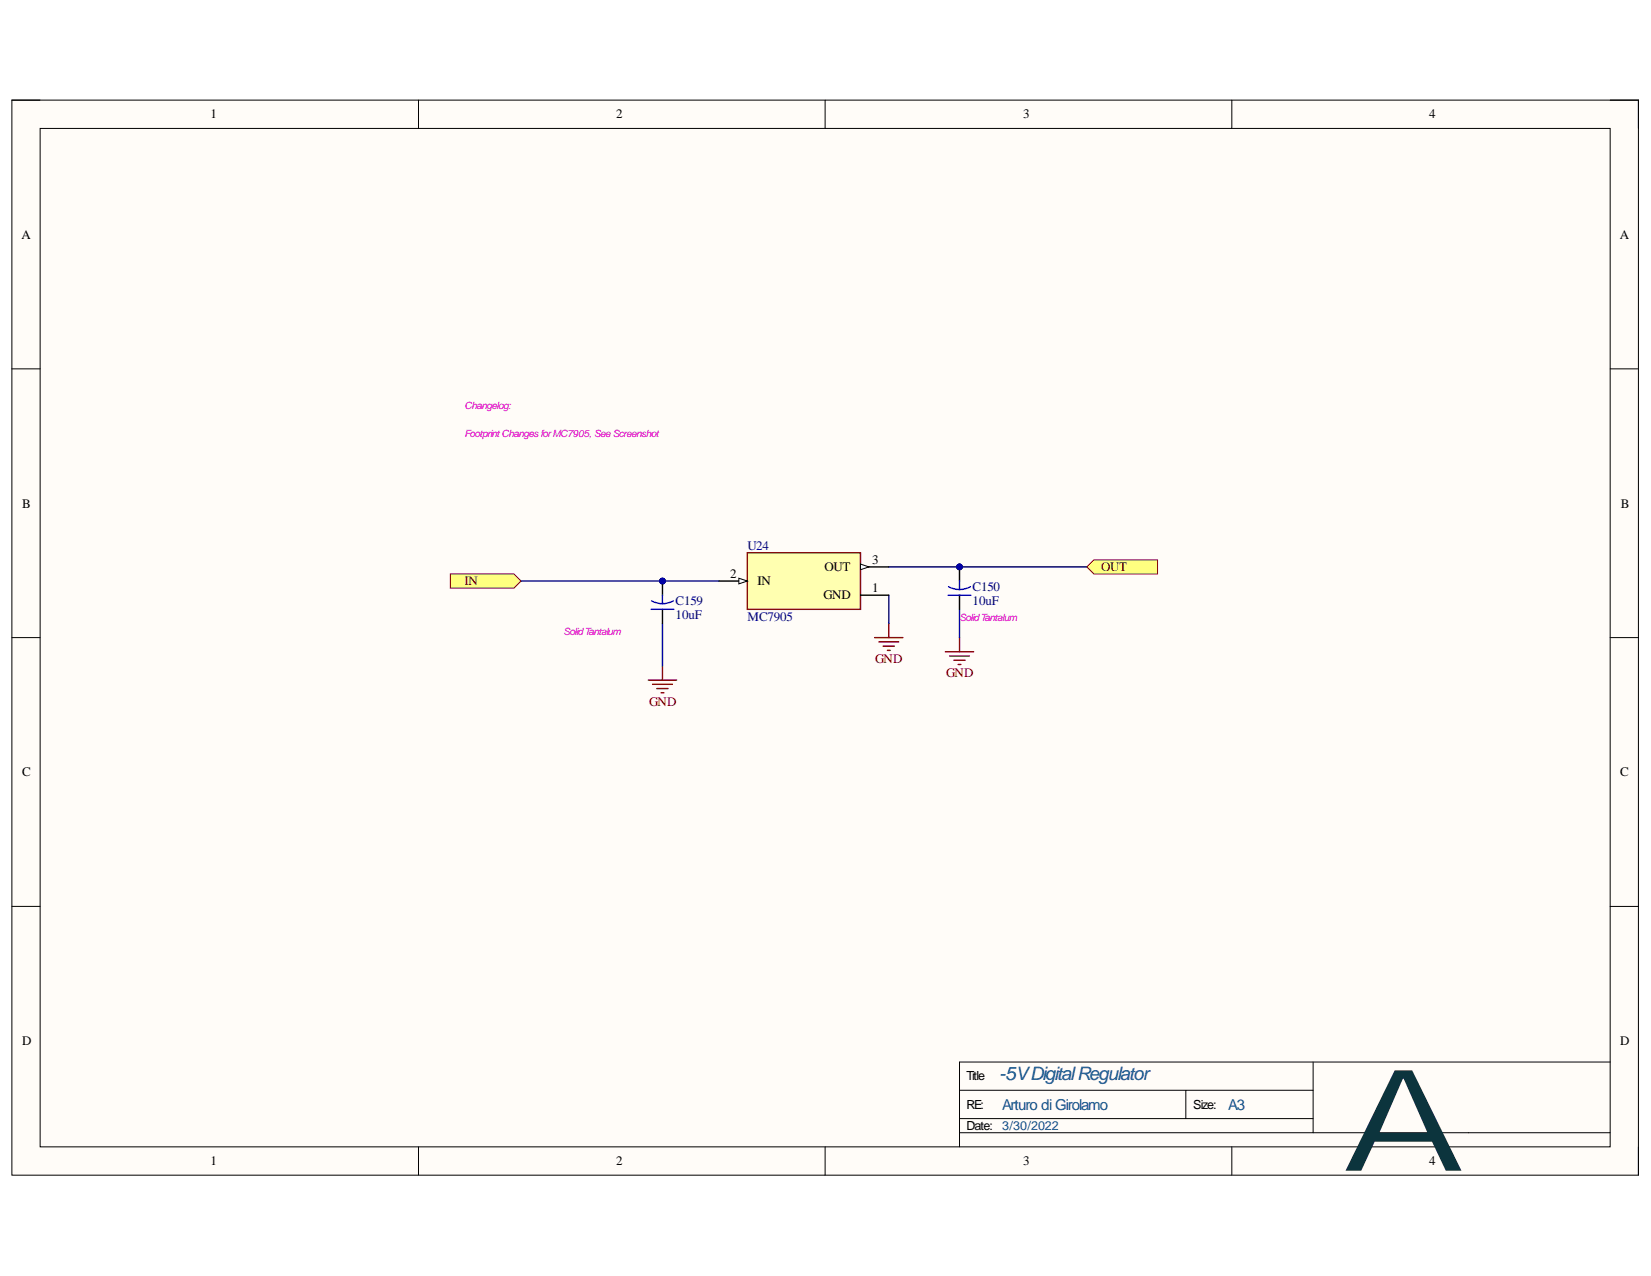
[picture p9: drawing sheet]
<svg xmlns="http://www.w3.org/2000/svg" width="279mm" height="216mm" viewBox="0 0 279 216" stroke-linecap="round" stroke-linejoin="round" font-family="sans-serif">
<path d="M2 16.9h275.3v181.9h-275.3z" fill-rule="evenodd" fill="#fffcf8"/>
<path d="M2 16.9h275.3v181.9h-275.3z" fill="none" stroke="#000" stroke-width=".17"/>
<path d="M6.8 21.7h265.7v172.3h-265.7z" fill-rule="evenodd" fill="#fffcf8"/>
<g fill="none" stroke="#000" stroke-width=".17">
<path d="M2 16.9h4.8M70.8 16.9v4.8M139.6 16.9v4.8M208.5 16.9v4.8M272.5 16.9h4.8v4.8M6.8 21.7h265.7v172.3h-265.7zM2 62.4h4.8M272.5 62.4h4.8M2 107.9h4.8M272.5 107.9h4.8M2 153.4h4.8M272.5 153.4h4.8"/>
<path d="M222.2 179.7v12M272.5 179.7h-110.1v14.3M70.8 194v4.8M139.6 194v4.8M162.4 184.5h59.8M162.4 191.7h110.1M162.4 189.3h59.8M200.7 184.5v4.8M208.5 194v4.8M277.3 194v4.8"/>
</g>
<g fill="none" stroke="#800000" stroke-width=".24">
<path d="M109.7 115.1h4.8M110.4 115.8h3.4M111.2 116.5h1.9M111.9 117.2h.4M112.1 112.7v2.4M148 107.9h4.8M148.7 108.6h3.4M149.5 109.3h1.9M150.2 110h.4M150.4 105.5v2.4M160 110.3h4.8M160.7 111h3.4"/>
<path d="M161.4 111.7h1.9M162.1 112.4h.5M162.4 107.9v2.4"/>
</g>
<path d="M76.2 97.1h10.8l1.2 1.2-1.2 1.2h-10.8z" fill-rule="evenodd" fill="#ffff80"/>
<path d="M76.2 97.1h10.8l1.2 1.2-1.2 1.2h-10.8z" fill="none" stroke="#800000" stroke-width=".17"/>
<path d="M183.9 95.9l1.2-1.2h10.8v2.4h-10.8z" fill-rule="evenodd" fill="#ffff80"/>
<path d="M183.9 95.9l1.2-1.2h10.8v2.4h-10.8z" fill="none" stroke="#800000" stroke-width=".17"/>
<path d="M88.2 98.3h33.5M150.4 100.7v4.8" fill="none" stroke="#000080" stroke-width=".24"/>
<circle cx="112.1" cy="98.3" r=".48" fill="#000080"/>
<circle cx="112.1" cy="98.3" r=".48" fill="none" stroke="#000080" stroke-width=".17"/>
<path d="M150.4 95.9h33.5" fill="none" stroke="#000080" stroke-width=".24"/>
<circle cx="162.4" cy="95.9" r=".48" fill="#000080"/>
<circle cx="162.4" cy="95.9" r=".48" fill="none" stroke="#000080" stroke-width=".17"/>
<path d="M112.1 105.5v7.2M162.4 103.1v4.8" fill="none" stroke="#000080" stroke-width=".24"/>
<circle cx="112.1" cy="98.3" r=".48" fill="#000080"/>
<circle cx="112.1" cy="98.3" r=".48" fill="none" stroke="#000080" stroke-width=".17"/>
<path d="M112.1 98.3v2.4M112.1 103.1v2.4" fill="none" stroke="#000" stroke-width=".24"/>
<circle cx="112.1" cy="98.3" r=".48" fill="#000080"/>
<circle cx="112.1" cy="98.3" r=".48" fill="none" stroke="#000080" stroke-width=".17"/>
<path d="M110.2 103.1h3.8M110.3 101.7l1 .4h.8M112.1 100.7v1.4M114 101.7l-.7 .3-1.2 .1" fill="none" stroke="#00f" stroke-width=".24"/>
<circle cx="162.4" cy="95.9" r=".48" fill="#000080"/>
<circle cx="162.4" cy="95.9" r=".48" fill="none" stroke="#000080" stroke-width=".17"/>
<path d="M162.4 95.9v2.4M162.4 100.7v2.4" fill="none" stroke="#000" stroke-width=".24"/>
<circle cx="162.4" cy="95.9" r=".48" fill="#000080"/>
<circle cx="162.4" cy="95.9" r=".48" fill="none" stroke="#000080" stroke-width=".17"/>
<path d="M160.5 99.3l.7 .3 1.2 .2M162.4 98.3v1.5M164.2 99.3l-.7 .3-1.1 .2M160.5 100.7h3.8" fill="none" stroke="#00f" stroke-width=".24"/>
<path d="M126.5 93.5h19.1v9.6h-19.1z" fill-rule="evenodd" fill="#ffffb0"/>
<path d="M126.5 93.5h19.1v9.6h-19.1z" fill="none" stroke="#800000" stroke-width=".24"/>
<path d="M121.7 98.3h4.8" fill="none" stroke="#000" stroke-width=".24"/>
<path d="M125 97.8l1.5 .5-1.5 .5z" fill="#f8fcff"/>
<path d="M125 97.8l1.5 .5-1.5 .5z" fill="none" stroke="#000" stroke-width=".17"/>
<path d="M145.6 95.9h4.8" fill="none" stroke="#000" stroke-width=".24"/>
<path d="M145.6 95.4l1.5 .5-1.5 .5z" fill="#f8fcff"/>
<path d="M145.6 95.4l1.5 .5-1.5 .5z" fill="none" stroke="#000" stroke-width=".17"/>
<path d="M145.6 100.7h4.8" fill="none" stroke="#000" stroke-width=".24"/>
<text font-size="23.9" fill="#0c343d" x="227.1" y="198.1">A</text>
<text font-size="3.1" fill="#0b5394" x="169.1" y="182.8">-5VDigitalRegulator</text>
<g font-size="2.5" fill="#0b5394">
<text x="169.6" y="187.8">Arturo di Girolamo</text>
<text x="207.8" y="187.8">A3</text>
</g>
<g font-size="2.2">
<text x="35.6" y="20">1</text>
<text x="104.3" y="20">2</text>
<text x="173.1" y="20">3</text>
<text x="241.9" y="20">4</text>
<text x="3.6" y="40.4">A</text>
<text x="274.1" y="40.4">A</text>
<text x="3.7" y="85.9">B</text>
<text x="274.3" y="85.9">B</text>
<text x="147.6" y="95.4">3</text>
<text x="123.6" y="97.8">2</text>
<text x="128.2" y="99">IN</text>
<text x="139.4" y="101.4">GND</text>
<text x="139.6" y="96.6">OUT</text>
<text x="147.6" y="100.2">1</text>
<text x="3.7" y="131.3">C</text>
<text x="274.2" y="131.3">C</text>
<text x="3.7" y="176.8">D</text>
<text x="274.2" y="176.8">D</text>
<text x="35.6" y="197.2">1</text>
<text x="104.3" y="197.2">2</text>
<text x="173.1" y="197.2">3</text>
<text x="241.9" y="197.2">4</text>
</g>
<g font-size="2.2" fill="#000080">
<text x="126.5" y="93">U24</text>
<text x="164.6" y="99.9">C150</text>
<text x="114.3" y="102.4">C159</text>
<text x="114.3" y="104.8">10uF</text>
<text x="126.5" y="105">MC7905</text>
<text x="164.6" y="102.4">10uF</text>
</g>
<g font-size="2.2" fill="#800000">
<text x="78.6" y="99">IN</text>
<text x="186.3" y="96.6">OUT</text>
<text x="148.1" y="112.2">GND</text>
<text x="109.8" y="119.4">GND</text>
<text x="160.1" y="114.6">GND</text>
</g>
<g font-size="2.1">
<text x="163.6" y="182.8">Title</text>
<text x="163.6" y="191.2">Date:</text>
<text x="163.6" y="187.6">RE:</text>
<text x="201.9" y="187.6">Size:</text>
</g>
<text font-size="2.1" fill="#0b5394" x="169.6" y="191.2">3/30/2022</text>
<g font-size="1.7" fill="#f0f">
<text x="78.6" y="69.2">Changelog:</text>
<text x="78.6" y="74">FootprintChanges forMC7905, See Screenshot</text>
<text x="95.4" y="107.5">SolidTantalum</text>
<text x="162.4" y="105.1">SolidTantalum</text>
</g>
</svg>
